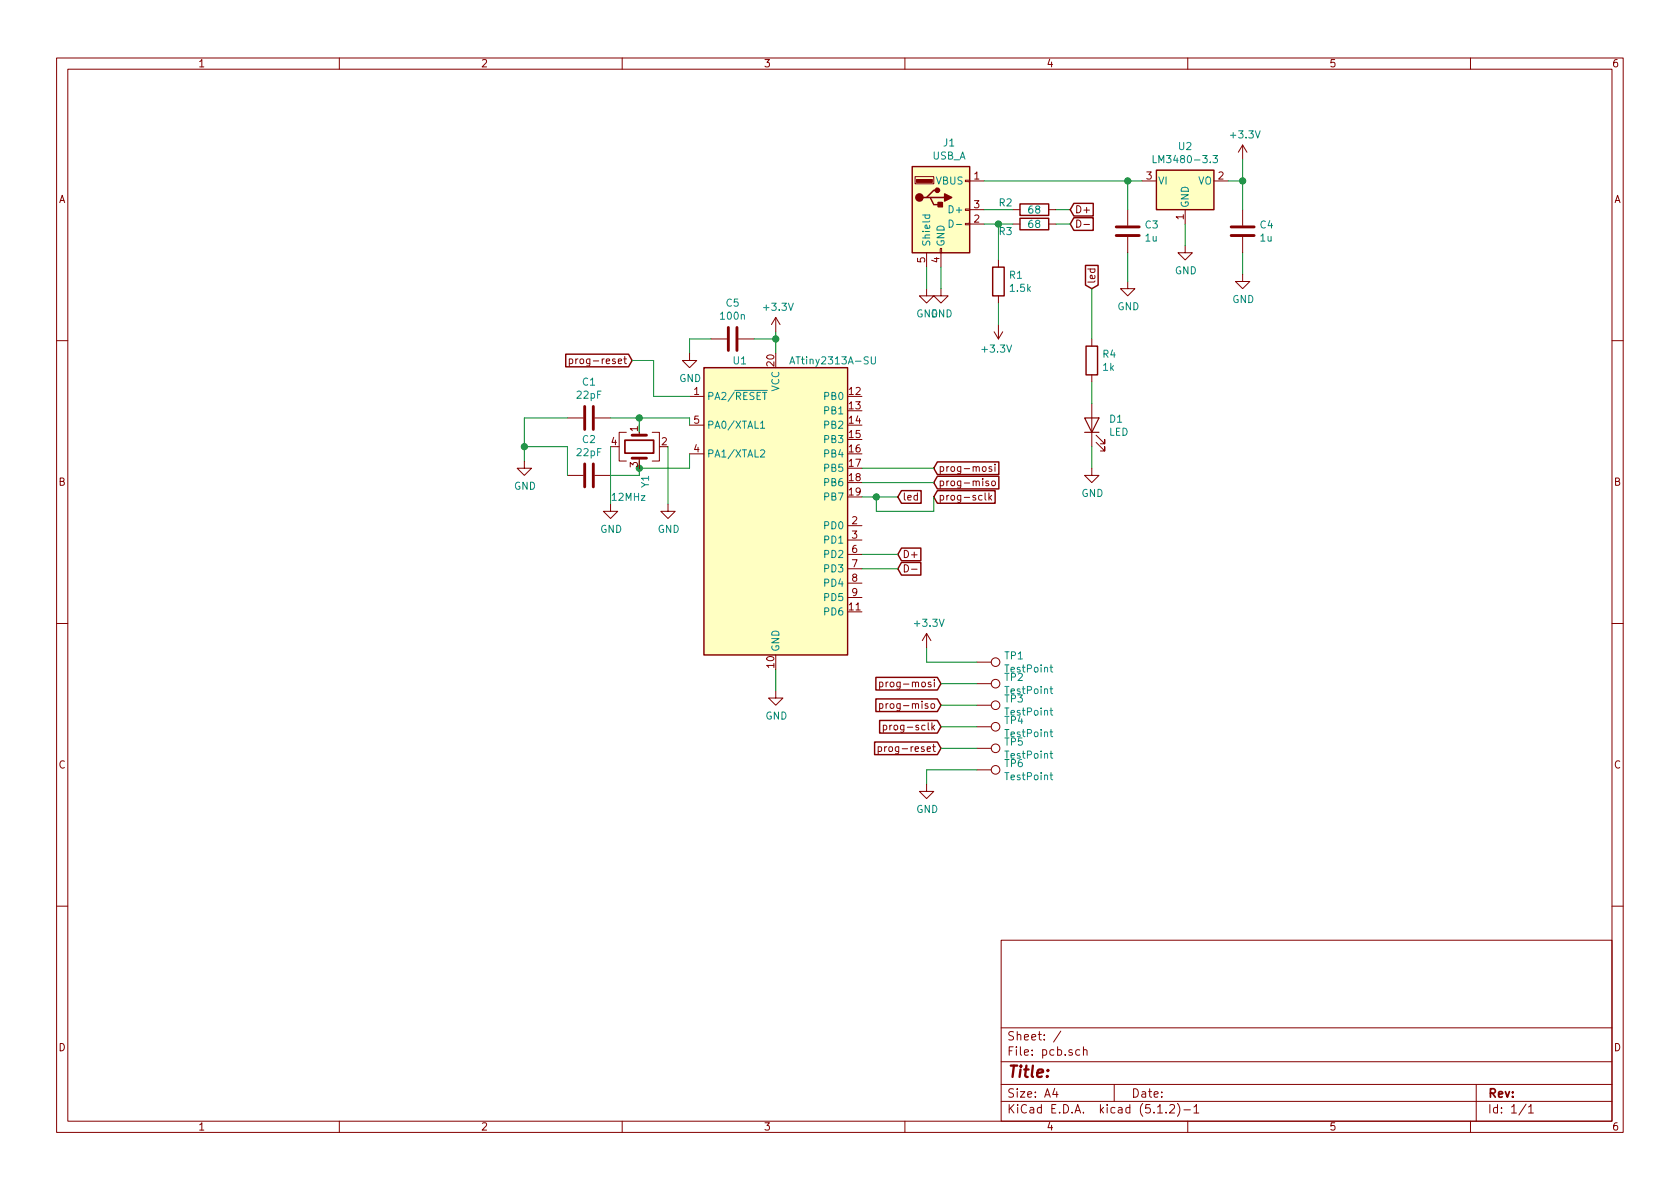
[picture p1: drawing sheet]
EESchema Schematic File Version 4
LIBS:pcb-cache
EELAYER 29 0
EELAYER END
$Descr A4 11693 8268
encoding utf-8
Sheet 1 1
Title ""
Date ""
Rev ""
Comp ""
Comment1 ""
Comment2 ""
Comment3 ""
Comment4 ""
$EndDescr
$Comp
L Connector:USB_A J1
U 1 1
P 6550 1450
F 0 "J1" H 6607 1917 50  0000 C CNN
F 1 "USB_A" H 6607 1826 50  0000 C CNN
F 2 "aa:USB-A-SMT-8231_fix00" H 6700 1400 50  0001 C CNN
F 3 " ~" H 6700 1400 50  0001 C CNN
	1    6550 1450
	1    0    0    -1  
$EndComp
$Comp
L Regulator_Linear:AP2127N-1.0 U2
U 1 1
P 8250 1250
F 0 "U2" H 8250 1492 50  0000 C CNN
F 1 "LM3480-3.3" H 8250 1401 50  0000 C CNN
F 2 "TO_SOT_Packages_SMD:SOT-23_Handsoldering" H 8250 1475 50  0001 C CIN
F 3 "http://www.ti.com/lit/ds/symlink/lm3480.pdf" H 8250 1250 50  0001 C CNN
	1    8250 1250
	1    0    0    -1  
$EndComp
$Comp
L Device:R R3
U 1 1
P 7200 1550
F 0 "R3" V 7250 1350 50  0000 C CNN
F 1 "68" V 7200 1550 50  0000 C CNN
F 2 "aa:R_0402_x2" V 7130 1550 50  0001 C CNN
F 3 "~" H 7200 1550 50  0001 C CNN
	1    7200 1550
	0    1    1    0   
$EndComp
$Comp
L Device:R R2
U 1 1
P 7200 1450
F 0 "R2" V 7150 1250 50  0000 C CNN
F 1 "68" V 7200 1450 50  0000 C CNN
F 2 "aa:R_0402_x2" V 7130 1450 50  0001 C CNN
F 3 "~" H 7200 1450 50  0001 C CNN
	1    7200 1450
	0    1    1    0   
$EndComp
$Comp
L Device:R R1
U 1 1
P 6950 1950
F 0 "R1" H 7020 1996 50  0000 L CNN
F 1 "1.5k" H 7020 1905 50  0000 L CNN
F 2 "aa:R_0402_HandSoldering" V 6880 1950 50  0001 C CNN
F 3 "~" H 6950 1950 50  0001 C CNN
	1    6950 1950
	1    0    0    -1  
$EndComp
$Comp
L Device:C C2
U 1 1
P 4100 3300
F 0 "C2" V 3848 3300 50  0000 C CNN
F 1 "22pF" V 3939 3300 50  0000 C CNN
F 2 "Capacitors_SMD:C_0603_HandSoldering" H 4138 3150 50  0001 C CNN
F 3 "~" H 4100 3300 50  0001 C CNN
	1    4100 3300
	0    1    1    0   
$EndComp
$Comp
L Device:C C1
U 1 1
P 4100 2900
F 0 "C1" V 3848 2900 50  0000 C CNN
F 1 "22pF" V 3939 2900 50  0000 C CNN
F 2 "Capacitors_SMD:C_0603_HandSoldering" H 4138 2750 50  0001 C CNN
F 3 "~" H 4100 2900 50  0001 C CNN
	1    4100 2900
	0    1    1    0   
$EndComp
Wire Wire Line
	4450 2900 4800 2900
Wire Wire Line
	4800 2900 4800 2950
Wire Wire Line
	4250 2900 4450 2900
Connection ~ 4450 2900
$Comp
L power:GND #PWR01
U 1 1
P 3650 3200
F 0 "#PWR01" H 3650 2950 50  0001 C CNN
F 1 "GND" H 3655 3027 50  0000 C CNN
F 2 "" H 3650 3200 50  0001 C CNN
F 3 "" H 3650 3200 50  0001 C CNN
	1    3650 3200
	1    0    0    -1  
$EndComp
Wire Wire Line
	3950 2900 3650 2900
Wire Wire Line
	3650 2900 3650 3100
Wire Wire Line
	3950 3300 3950 3100
Wire Wire Line
	3950 3100 3650 3100
Connection ~ 3650 3100
Wire Wire Line
	3650 3100 3650 3200
Wire Wire Line
	7050 1450 6850 1450
Wire Wire Line
	6850 1550 6950 1550
Wire Wire Line
	6950 1800 6950 1550
Connection ~ 6950 1550
Wire Wire Line
	6950 1550 7050 1550
$Comp
L power:+3.3V #PWR04
U 1 1
P 6950 2250
F 0 "#PWR04" H 6950 2100 50  0001 C CNN
F 1 "+3.3V" H 6965 2423 50  0000 C CNN
F 2 "" H 6950 2250 50  0001 C CNN
F 3 "" H 6950 2250 50  0001 C CNN
	1    6950 2250
	-1   0    0    1   
$EndComp
Wire Wire Line
	6950 2250 6950 2100
$Comp
L power:GND #PWR07
U 1 1
P 8250 1700
F 0 "#PWR07" H 8250 1450 50  0001 C CNN
F 1 "GND" H 8255 1527 50  0000 C CNN
F 2 "" H 8250 1700 50  0001 C CNN
F 3 "" H 8250 1700 50  0001 C CNN
	1    8250 1700
	1    0    0    -1  
$EndComp
Wire Wire Line
	8250 1550 8250 1700
$Comp
L power:GND #PWR03
U 1 1
P 6550 2000
F 0 "#PWR03" H 6550 1750 50  0001 C CNN
F 1 "GND" H 6555 1827 50  0000 C CNN
F 2 "" H 6550 2000 50  0001 C CNN
F 3 "" H 6550 2000 50  0001 C CNN
	1    6550 2000
	1    0    0    -1  
$EndComp
Wire Wire Line
	6550 1850 6550 2000
$Comp
L power:GND #PWR02
U 1 1
P 6450 2000
F 0 "#PWR02" H 6450 1750 50  0001 C CNN
F 1 "GND" H 6455 1827 50  0000 C CNN
F 2 "" H 6450 2000 50  0001 C CNN
F 3 "" H 6450 2000 50  0001 C CNN
	1    6450 2000
	1    0    0    -1  
$EndComp
Wire Wire Line
	6450 2000 6450 1850
$Comp
L power:+3.3V #PWR08
U 1 1
P 8650 1100
F 0 "#PWR08" H 8650 950 50  0001 C CNN
F 1 "+3.3V" H 8665 1273 50  0000 C CNN
F 2 "" H 8650 1100 50  0001 C CNN
F 3 "" H 8650 1100 50  0001 C CNN
	1    8650 1100
	1    0    0    -1  
$EndComp
Wire Wire Line
	8550 1250 8650 1250
Wire Wire Line
	8650 1250 8650 1100
$Comp
L Device:C C3
U 1 1
P 7850 1600
F 0 "C3" H 7965 1646 50  0000 L CNN
F 1 "1u" H 7965 1555 50  0000 L CNN
F 2 "Capacitors_SMD:C_0805_HandSoldering" H 7888 1450 50  0001 C CNN
F 3 "~" H 7850 1600 50  0001 C CNN
	1    7850 1600
	1    0    0    -1  
$EndComp
$Comp
L power:GND #PWR06
U 1 1
P 7850 1950
F 0 "#PWR06" H 7850 1700 50  0001 C CNN
F 1 "GND" H 7855 1777 50  0000 C CNN
F 2 "" H 7850 1950 50  0001 C CNN
F 3 "" H 7850 1950 50  0001 C CNN
	1    7850 1950
	1    0    0    -1  
$EndComp
$Comp
L Device:C C4
U 1 1
P 8650 1600
F 0 "C4" H 8765 1646 50  0000 L CNN
F 1 "1u" H 8765 1555 50  0000 L CNN
F 2 "Capacitors_SMD:C_0805_HandSoldering" H 8688 1450 50  0001 C CNN
F 3 "~" H 8650 1600 50  0001 C CNN
	1    8650 1600
	1    0    0    -1  
$EndComp
$Comp
L power:GND #PWR09
U 1 1
P 8650 1900
F 0 "#PWR09" H 8650 1650 50  0001 C CNN
F 1 "GND" H 8655 1727 50  0000 C CNN
F 2 "" H 8650 1900 50  0001 C CNN
F 3 "" H 8650 1900 50  0001 C CNN
	1    8650 1900
	1    0    0    -1  
$EndComp
Wire Wire Line
	8650 1750 8650 1900
Wire Wire Line
	8650 1450 8650 1250
Connection ~ 8650 1250
Text GLabel 7450 1550 2    50   Input ~ 0
D-
Wire Wire Line
	7450 1450 7350 1450
Text GLabel 6250 3950 2    50   Input ~ 0
D-
Text GLabel 7450 1450 2    50   Input ~ 0
D+
Text GLabel 6250 3850 2    50   Input ~ 0
D+
Wire Wire Line
	6850 1250 7850 1250
Wire Wire Line
	7850 1450 7850 1250
Connection ~ 7850 1250
Wire Wire Line
	7850 1250 7950 1250
Wire Wire Line
	7850 1750 7850 1950
$Comp
L Device:LED D1
U 1 1
P 7600 2950
F 0 "D1" V 7639 2833 50  0000 R CNN
F 1 "LED" V 7548 2833 50  0000 R CNN
F 2 "LEDs:LED_0603_HandSoldering" H 7600 2950 50  0001 C CNN
F 3 "~" H 7600 2950 50  0001 C CNN
	1    7600 2950
	0    -1   -1   0   
$EndComp
Text GLabel 7600 2000 1    50   Input ~ 0
led
Wire Wire Line
	7600 2800 7600 2650
$Comp
L Device:R R4
U 1 1
P 7600 2500
F 0 "R4" H 7670 2546 50  0000 L CNN
F 1 "1k" H 7670 2455 50  0000 L CNN
F 2 "aa:R_0402_HandSoldering" V 7530 2500 50  0001 C CNN
F 3 "~" H 7600 2500 50  0001 C CNN
	1    7600 2500
	1    0    0    -1  
$EndComp
Wire Wire Line
	7600 2000 7600 2350
$Comp
L power:+3.3V #PWR0101
U 1 1
P 5400 2300
F 0 "#PWR0101" H 5400 2150 50  0001 C CNN
F 1 "+3.3V" H 5415 2473 50  0000 C CNN
F 2 "" H 5400 2300 50  0001 C CNN
F 3 "" H 5400 2300 50  0001 C CNN
	1    5400 2300
	1    0    0    -1  
$EndComp
Wire Wire Line
	5400 2450 5400 2350
$Comp
L power:GND #PWR0102
U 1 1
P 5400 4800
F 0 "#PWR0102" H 5400 4550 50  0001 C CNN
F 1 "GND" H 5405 4627 50  0000 C CNN
F 2 "" H 5400 4800 50  0001 C CNN
F 3 "" H 5400 4800 50  0001 C CNN
	1    5400 4800
	1    0    0    -1  
$EndComp
Wire Wire Line
	5400 4800 5400 4650
Wire Wire Line
	7350 1550 7450 1550
$Comp
L power:GND #PWR0103
U 1 1
P 4250 3500
F 0 "#PWR0103" H 4250 3250 50  0001 C CNN
F 1 "GND" H 4255 3327 50  0000 C CNN
F 2 "" H 4250 3500 50  0001 C CNN
F 3 "" H 4250 3500 50  0001 C CNN
	1    4250 3500
	1    0    0    -1  
$EndComp
Wire Wire Line
	4250 3300 4450 3300
Wire Wire Line
	4800 3250 4800 3150
Wire Wire Line
	4450 3250 4800 3250
Wire Wire Line
	4450 3300 4450 3250
Wire Wire Line
	4450 3200 4450 3250
Connection ~ 4450 3250
Wire Wire Line
	4450 2900 4450 2950
$Comp
L Device:Crystal_GND24 Y1
U 1 1
P 4450 3100
F 0 "Y1" H 4644 3146 50  0000 L CNN
F 1 "12MHz" V 4800 2900 50  0000 L CNN
F 2 "Crystals:Crystal_SMD_3225-4pin_3.2x2.5mm" H 4450 3100 50  0001 C CNN
F 3 "~" H 4450 3100 50  0001 C CNN
	1    4450 3100
	0    1    1    0   
$EndComp
$Comp
L MCU_Microchip_ATtiny:ATtiny2313A-SU U1
U 1 1
P 5400 3550
F 0 "U1" H 5150 4600 50  0000 C CNN
F 1 "ATtiny2313A-SU" H 5800 4600 50  0000 C CNN
F 2 "Housings_SOIC:SOIC-20W_7.5x12.8mm_Pitch1.27mm" H 5400 3550 50  0001 C CIN
F 3 "http://ww1.microchip.com/downloads/en/DeviceDoc/doc8246.pdf" H 5400 3550 50  0001 C CNN
	1    5400 3550
	1    0    0    -1  
$EndComp
$Comp
L power:GND #PWR0104
U 1 1
P 4650 3500
F 0 "#PWR0104" H 4650 3250 50  0001 C CNN
F 1 "GND" H 4655 3327 50  0000 C CNN
F 2 "" H 4650 3500 50  0001 C CNN
F 3 "" H 4650 3500 50  0001 C CNN
	1    4650 3500
	1    0    0    -1  
$EndComp
Wire Wire Line
	4450 2950 4450 3000
Wire Wire Line
	4650 3100 4650 3500
Wire Wire Line
	4250 3100 4250 3500
Text GLabel 6250 3450 2    50   Input ~ 0
led
$Comp
L Device:C C5
U 1 1
P 5100 2350
F 0 "C5" V 4848 2350 50  0000 C CNN
F 1 "100n" V 4939 2350 50  0000 C CNN
F 2 "Capacitors_SMD:C_0603_HandSoldering" H 5138 2200 50  0001 C CNN
F 3 "~" H 5100 2350 50  0001 C CNN
	1    5100 2350
	0    1    1    0   
$EndComp
$Comp
L power:GND #PWR05
U 1 1
P 4800 2450
F 0 "#PWR05" H 4800 2200 50  0001 C CNN
F 1 "GND" H 4805 2277 50  0000 C CNN
F 2 "" H 4800 2450 50  0001 C CNN
F 3 "" H 4800 2450 50  0001 C CNN
	1    4800 2450
	1    0    0    -1  
$EndComp
Wire Wire Line
	4800 2450 4800 2350
Wire Wire Line
	4800 2350 4950 2350
Wire Wire Line
	5250 2350 5400 2350
Connection ~ 5400 2350
Wire Wire Line
	5400 2350 5400 2300
Wire Wire Line
	7600 3250 7600 3100
$Comp
L power:GND #PWR0106
U 1 1
P 7600 3250
F 0 "#PWR0106" H 7600 3000 50  0001 C CNN
F 1 "GND" H 7605 3077 50  0000 C CNN
F 2 "" H 7600 3250 50  0001 C CNN
F 3 "" H 7600 3250 50  0001 C CNN
	1    7600 3250
	1    0    0    -1  
$EndComp
Text GLabel 6550 4750 0    50   Input ~ 0
prog-mosi
Text GLabel 6550 4900 0    50   Input ~ 0
prog-miso
Text GLabel 6550 5050 0    50   Input ~ 0
prog-sclk
Text GLabel 6550 5200 0    50   Input ~ 0
prog-reset
$Comp
L Connector:TestPoint TP1
U 1 1
P 6800 4600
F 0 "TP1" V 6754 4788 50  0000 L CNN
F 1 "TestPoint" V 6845 4788 50  0000 L CNN
F 2 "Measurement_Points:Measurement_Point_Square-SMD-Pad_Small" H 7000 4600 50  0001 C CNN
F 3 "~" H 7000 4600 50  0001 C CNN
	1    6800 4600
	0    1    1    0   
$EndComp
$Comp
L Connector:TestPoint TP2
U 1 1
P 6800 4750
F 0 "TP2" V 6754 4938 50  0000 L CNN
F 1 "TestPoint" V 6845 4938 50  0000 L CNN
F 2 "Measurement_Points:Measurement_Point_Square-SMD-Pad_Small" H 7000 4750 50  0001 C CNN
F 3 "~" H 7000 4750 50  0001 C CNN
	1    6800 4750
	0    1    1    0   
$EndComp
$Comp
L Connector:TestPoint TP3
U 1 1
P 6800 4900
F 0 "TP3" V 6754 5088 50  0000 L CNN
F 1 "TestPoint" V 6845 5088 50  0000 L CNN
F 2 "Measurement_Points:Measurement_Point_Square-SMD-Pad_Small" H 7000 4900 50  0001 C CNN
F 3 "~" H 7000 4900 50  0001 C CNN
	1    6800 4900
	0    1    1    0   
$EndComp
$Comp
L Connector:TestPoint TP4
U 1 1
P 6800 5050
F 0 "TP4" V 6754 5238 50  0000 L CNN
F 1 "TestPoint" V 6845 5238 50  0000 L CNN
F 2 "Measurement_Points:Measurement_Point_Square-SMD-Pad_Small" H 7000 5050 50  0001 C CNN
F 3 "~" H 7000 5050 50  0001 C CNN
	1    6800 5050
	0    1    1    0   
$EndComp
$Comp
L Connector:TestPoint TP5
U 1 1
P 6800 5200
F 0 "TP5" V 6754 5388 50  0000 L CNN
F 1 "TestPoint" V 6845 5388 50  0000 L CNN
F 2 "Measurement_Points:Measurement_Point_Square-SMD-Pad_Small" H 7000 5200 50  0001 C CNN
F 3 "~" H 7000 5200 50  0001 C CNN
	1    6800 5200
	0    1    1    0   
$EndComp
$Comp
L Connector:TestPoint TP6
U 1 1
P 6800 5350
F 0 "TP6" V 6754 5538 50  0000 L CNN
F 1 "TestPoint" V 6845 5538 50  0000 L CNN
F 2 "Measurement_Points:Measurement_Point_Square-SMD-Pad_Small" H 7000 5350 50  0001 C CNN
F 3 "~" H 7000 5350 50  0001 C CNN
	1    6800 5350
	0    1    1    0   
$EndComp
Wire Wire Line
	6550 4750 6800 4750
Wire Wire Line
	6550 4900 6800 4900
Wire Wire Line
	6550 5050 6800 5050
Wire Wire Line
	6550 5200 6800 5200
$Comp
L power:GND #PWR0107
U 1 1
P 6450 5450
F 0 "#PWR0107" H 6450 5200 50  0001 C CNN
F 1 "GND" H 6455 5277 50  0000 C CNN
F 2 "" H 6450 5450 50  0001 C CNN
F 3 "" H 6450 5450 50  0001 C CNN
	1    6450 5450
	1    0    0    -1  
$EndComp
Wire Wire Line
	6450 5350 6450 5450
Wire Wire Line
	6450 5350 6800 5350
$Comp
L power:+3.3V #PWR0108
U 1 1
P 6450 4500
F 0 "#PWR0108" H 6450 4350 50  0001 C CNN
F 1 "+3.3V" H 6465 4673 50  0000 C CNN
F 2 "" H 6450 4500 50  0001 C CNN
F 3 "" H 6450 4500 50  0001 C CNN
	1    6450 4500
	1    0    0    -1  
$EndComp
Wire Wire Line
	6450 4600 6450 4500
Wire Wire Line
	6450 4600 6800 4600
Text GLabel 6500 3250 2    50   Input ~ 0
prog-mosi
Text GLabel 6500 3350 2    50   Input ~ 0
prog-miso
Text GLabel 6500 3450 2    50   Input ~ 0
prog-sclk
Wire Wire Line
	6000 3450 6100 3450
Wire Wire Line
	6100 3450 6100 3550
Wire Wire Line
	6100 3550 6500 3550
Wire Wire Line
	6500 3550 6500 3450
Connection ~ 6100 3450
Wire Wire Line
	6100 3450 6250 3450
Wire Wire Line
	6500 3350 6000 3350
Wire Wire Line
	6500 3250 6000 3250
Text GLabel 4400 2500 0    50   Input ~ 0
prog-reset
Wire Wire Line
	4800 2750 4550 2750
Wire Wire Line
	4550 2750 4550 2500
Wire Wire Line
	4550 2500 4400 2500
Wire Wire Line
	6000 3850 6250 3850
Wire Wire Line
	6000 3950 6250 3950
$EndSCHEMATC
